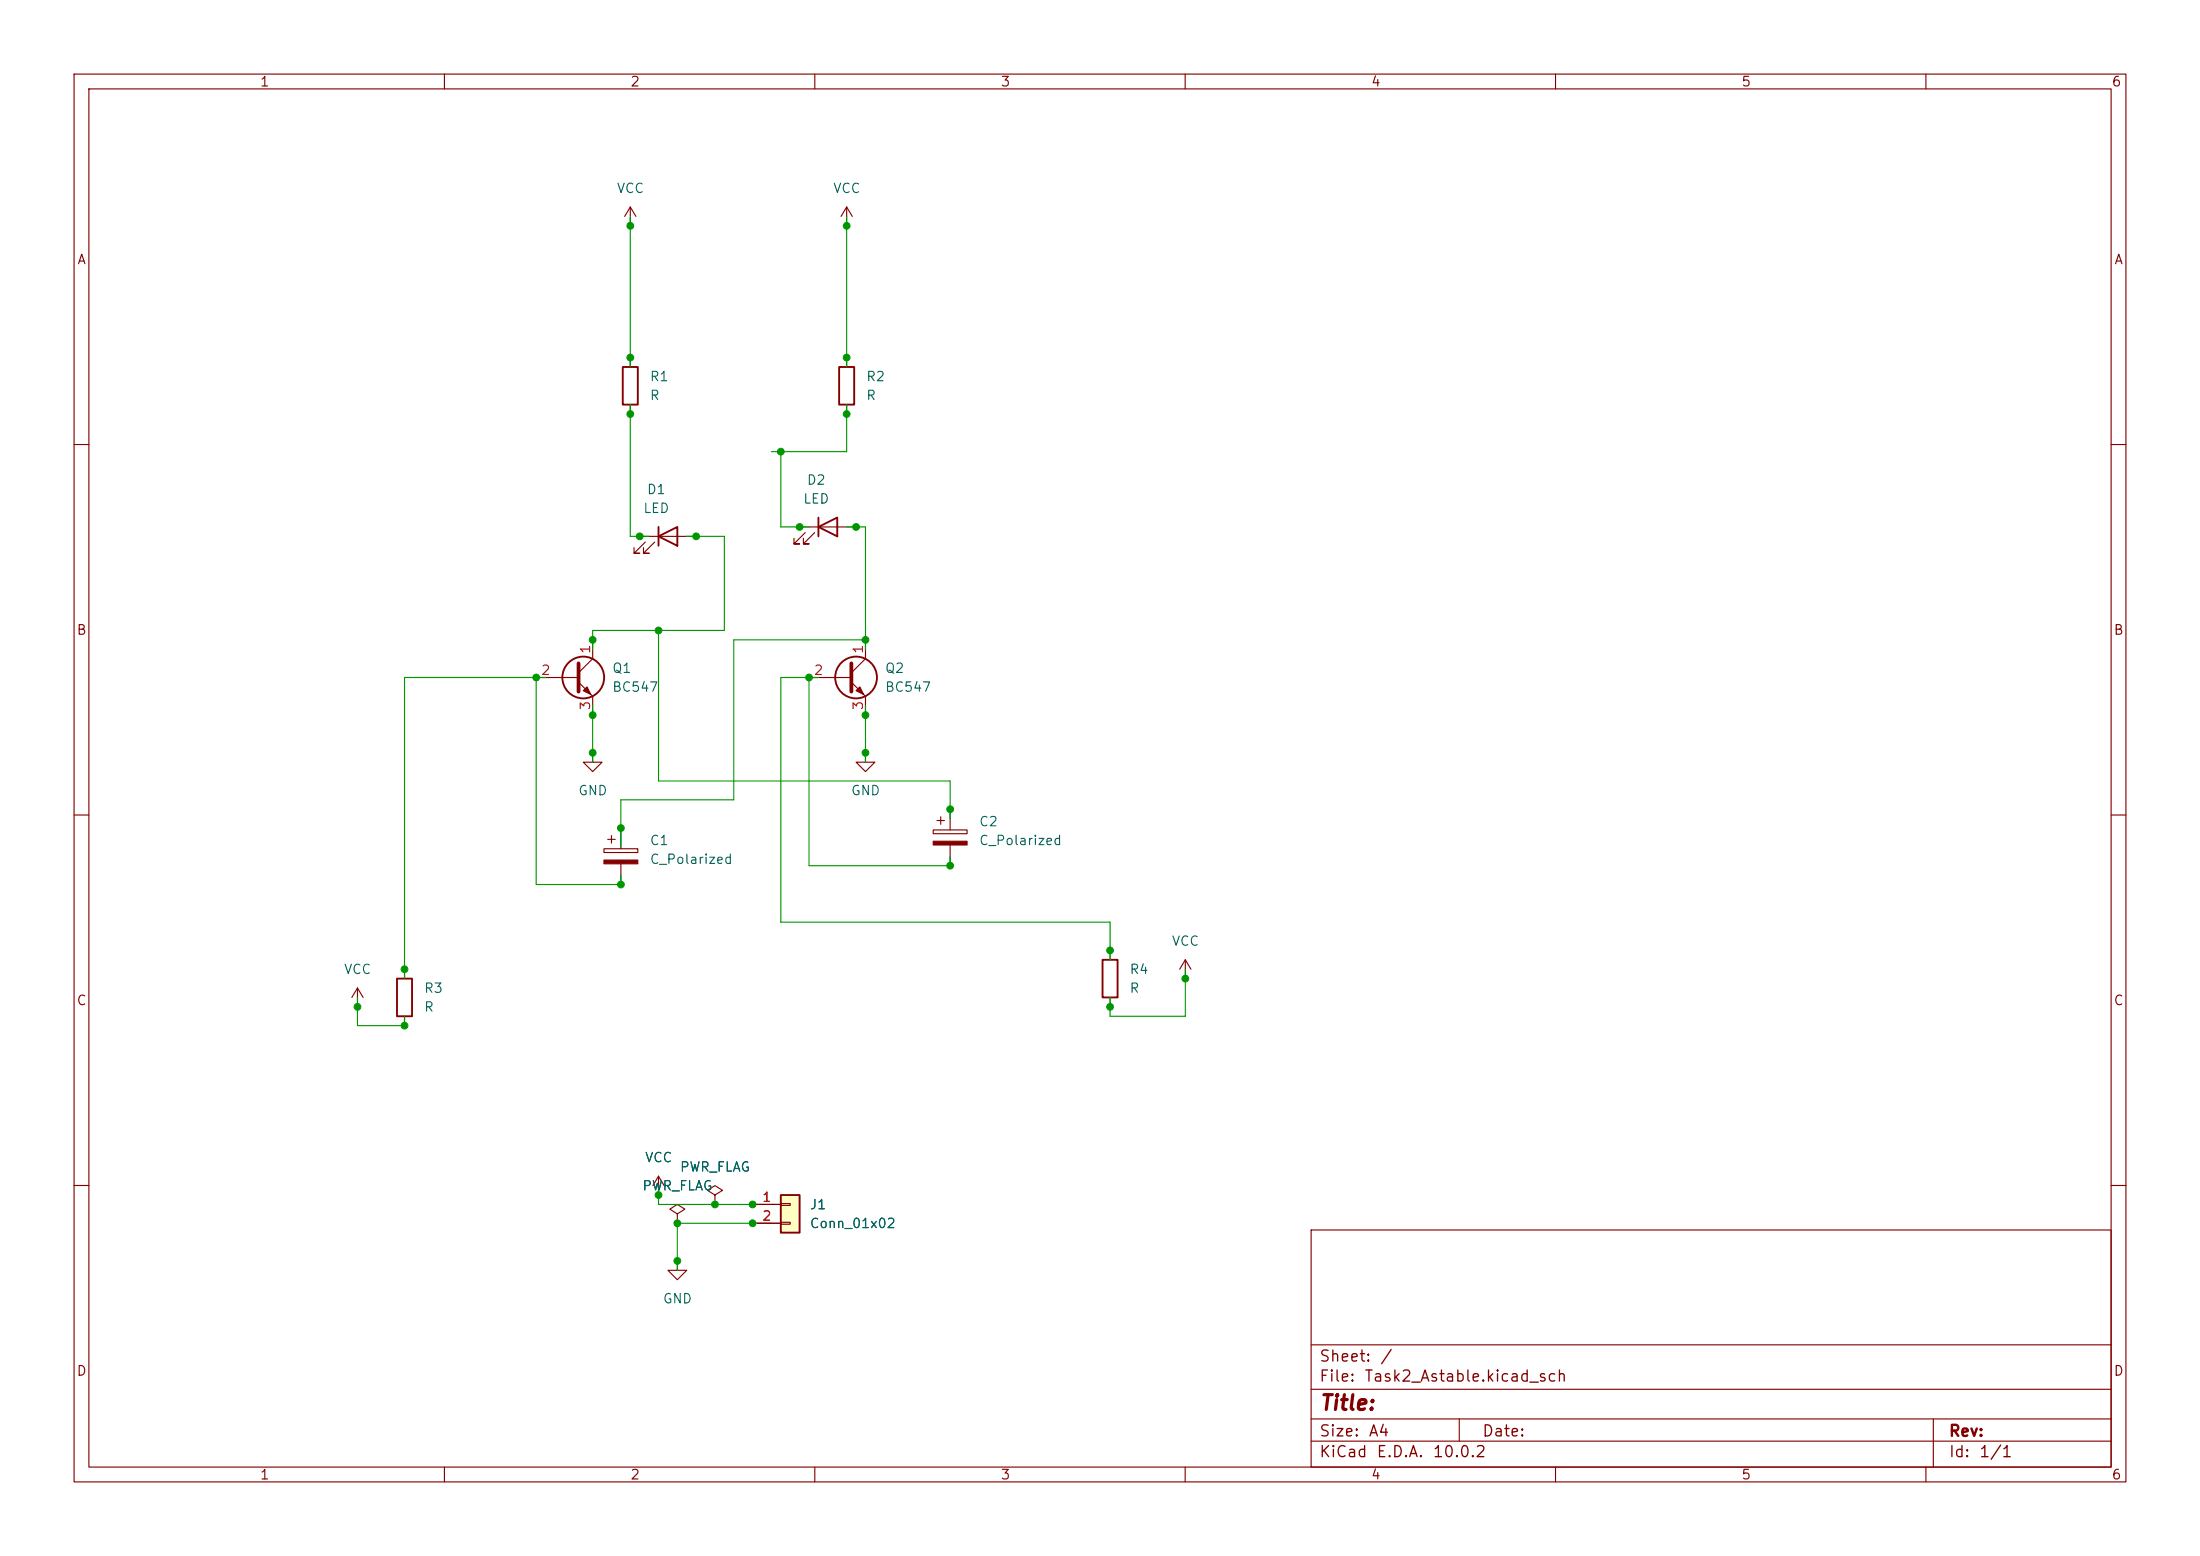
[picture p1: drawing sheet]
(kicad_sch
 (version 20260306)
 (generator "eeschema")
 (generator_version "10.0")
 (paper "A4")
 (lib_symbols
  (symbol "Connector_Generic:Conn_01x02"
   (pin_names
    (offset 1.016) (hide yes)) (exclude_from_sim no) (in_bom yes) (on_board yes)
   (in_pos_files yes)
   (duplicate_pin_numbers_are_jumpers no)
   (property "Reference" "J" (at 0 2.54 0) (show_name no) (do_not_autoplace no) (effects (font (size 1.27 1.27))))
   (property "Value" "Conn_01x02" (at 0 -5.08 0) (show_name no) (do_not_autoplace no) (effects (font (size 1.27 1.27))))
   (property "Footprint" "" (at 0 0 0) (show_name no) (do_not_autoplace no) (hide yes) (effects (font (size 1.27 1.27))))
   (property "Datasheet" "" (at 0 0 0) (show_name no) (do_not_autoplace no) (hide yes) (effects (font (size 1.27 1.27))))
   (property "Description" "Generic connector, single row, 01x02, script generated (kicad-library-utils/schlib/autogen/connector/)" (at 0 0 0) (show_name no) (do_not_autoplace no) (hide yes) (effects (font (size 1.27 1.27))))
   (symbol "Conn_01x02_1_1"
    (rectangle (start -1.27 1.27) (end 1.27 -3.81) (stroke (width 0.254) (type default)) (fill (type background)))
    (rectangle (start -1.27 0.127) (end 0 -0.127) (stroke (width 0.1524) (type default)) (fill (type none)))
    (rectangle (start -1.27 -2.413) (end 0 -2.667) (stroke (width 0.1524) (type default)) (fill (type none)))
    (pin passive line (at -5.08 0 0) (length 3.81) (name "Pin_1" (effects (font (size 1.27 1.27)))) (number "1" (effects (font (size 1.27 1.27)))))
    (pin passive line (at -5.08 -2.54 0) (length 3.81) (name "Pin_2" (effects (font (size 1.27 1.27)))) (number "2" (effects (font (size 1.27 1.27))))))
   (embedded_fonts no))
  (symbol "Device:C_Polarized"
   (pin_numbers (hide yes))
   (pin_names
    (offset 0.254)) (exclude_from_sim no) (in_bom yes) (on_board yes)
   (in_pos_files yes)
   (duplicate_pin_numbers_are_jumpers no)
   (property "Reference" "C" (at 0.635 2.54 0) (show_name no) (do_not_autoplace no) (effects (font (size 1.27 1.27)) (justify left)))
   (property "Value" "C_Polarized" (at 0.635 -2.54 0) (show_name no) (do_not_autoplace no) (effects (font (size 1.27 1.27)) (justify left)))
   (property "Footprint" "" (at 0.9652 -3.81 0) (show_name no) (do_not_autoplace no) (hide yes) (effects (font (size 1.27 1.27))))
   (property "Datasheet" "" (at 0 0 0) (show_name no) (do_not_autoplace no) (hide yes) (effects (font (size 1.27 1.27))))
   (property "Description" "Polarized capacitor" (at 0 0 0) (show_name no) (do_not_autoplace no) (hide yes) (effects (font (size 1.27 1.27))))
   (symbol "C_Polarized_0_1"
    (rectangle (start -2.286 0.508) (end 2.286 1.016) (stroke (width 0) (type default)) (fill (type none)))
    (polyline (pts (xy -1.778 2.286) (xy -0.762 2.286)) (stroke (width 0) (type default)) (fill (type none)))
    (polyline (pts (xy -1.27 2.794) (xy -1.27 1.778)) (stroke (width 0) (type default)) (fill (type none)))
    (rectangle (start 2.286 -0.508) (end -2.286 -1.016) (stroke (width 0) (type default)) (fill (type outline))))
   (symbol "C_Polarized_1_1"
    (pin passive line (at 0 3.81 270) (length 2.794) (name "" (effects (font (size 1.27 1.27)))) (number "1" (effects (font (size 1.27 1.27)))))
    (pin passive line (at 0 -3.81 90) (length 2.794) (name "" (effects (font (size 1.27 1.27)))) (number "2" (effects (font (size 1.27 1.27))))))
   (embedded_fonts no))
  (symbol "Device:LED"
   (pin_numbers (hide yes))
   (pin_names
    (offset 1.016) (hide yes)) (exclude_from_sim no) (in_bom yes) (on_board yes)
   (in_pos_files yes)
   (duplicate_pin_numbers_are_jumpers no)
   (property "Reference" "D" (at 0 2.54 0) (show_name no) (do_not_autoplace no) (effects (font (size 1.27 1.27))))
   (property "Value" "LED" (at 0 -2.54 0) (show_name no) (do_not_autoplace no) (effects (font (size 1.27 1.27))))
   (property "Footprint" "" (at 0 0 0) (show_name no) (do_not_autoplace no) (hide yes) (effects (font (size 1.27 1.27))))
   (property "Datasheet" "" (at 0 0 0) (show_name no) (do_not_autoplace no) (hide yes) (effects (font (size 1.27 1.27))))
   (property "Description" "Light emitting diode" (at 0 0 0) (show_name no) (do_not_autoplace no) (hide yes) (effects (font (size 1.27 1.27))))
   (property "Sim.Pins" "1=K 2=A" (at 0 0 0) (show_name no) (do_not_autoplace no) (hide yes) (effects (font (size 1.27 1.27))))
   (symbol "LED_0_1"
    (polyline (pts (xy -3.048 -0.762) (xy -4.572 -2.286) (xy -3.81 -2.286) (xy -4.572 -2.286) (xy -4.572 -1.524)) (stroke (width 0) (type default)) (fill (type none)))
    (polyline (pts (xy -1.778 -0.762) (xy -3.302 -2.286) (xy -2.54 -2.286) (xy -3.302 -2.286) (xy -3.302 -1.524)) (stroke (width 0) (type default)) (fill (type none)))
    (polyline (pts (xy -1.27 0) (xy 1.27 0)) (stroke (width 0) (type default)) (fill (type none)))
    (polyline (pts (xy -1.27 -1.27) (xy -1.27 1.27)) (stroke (width 0.254) (type default)) (fill (type none)))
    (polyline (pts (xy 1.27 -1.27) (xy 1.27 1.27) (xy -1.27 0) (xy 1.27 -1.27)) (stroke (width 0.254) (type default)) (fill (type none))))
   (symbol "LED_1_1"
    (pin passive line (at -3.81 0 0) (length 2.54) (name "K" (effects (font (size 1.27 1.27)))) (number "1" (effects (font (size 1.27 1.27)))))
    (pin passive line (at 3.81 0 180) (length 2.54) (name "A" (effects (font (size 1.27 1.27)))) (number "2" (effects (font (size 1.27 1.27))))))
   (embedded_fonts no))
  (symbol "Device:R"
   (pin_numbers (hide yes))
   (pin_names
    (offset 0)) (exclude_from_sim no) (in_bom yes) (on_board yes)
   (in_pos_files yes)
   (duplicate_pin_numbers_are_jumpers no)
   (property "Reference" "R" (at 2.032 0 90) (show_name no) (do_not_autoplace no) (effects (font (size 1.27 1.27))))
   (property "Value" "R" (at 0 0 90) (show_name no) (do_not_autoplace no) (effects (font (size 1.27 1.27))))
   (property "Footprint" "" (at -1.778 0 90) (show_name no) (do_not_autoplace no) (hide yes) (effects (font (size 1.27 1.27))))
   (property "Datasheet" "" (at 0 0 0) (show_name no) (do_not_autoplace no) (hide yes) (effects (font (size 1.27 1.27))))
   (property "Description" "Resistor" (at 0 0 0) (show_name no) (do_not_autoplace no) (hide yes) (effects (font (size 1.27 1.27))))
   (symbol "R_0_1"
    (rectangle (start -1.016 -2.54) (end 1.016 2.54) (stroke (width 0.254) (type default)) (fill (type none))))
   (symbol "R_1_1"
    (pin passive line (at 0 3.81 270) (length 1.27) (name "" (effects (font (size 1.27 1.27)))) (number "1" (effects (font (size 1.27 1.27)))))
    (pin passive line (at 0 -3.81 90) (length 1.27) (name "" (effects (font (size 1.27 1.27)))) (number "2" (effects (font (size 1.27 1.27))))))
   (embedded_fonts no))
  (symbol "Transistor_BJT:BC547"
   (pin_names
    (offset 0) (hide yes)) (exclude_from_sim no) (in_bom yes) (on_board yes)
   (in_pos_files yes)
   (duplicate_pin_numbers_are_jumpers no)
   (property "Reference" "Q" (at 5.08 1.905 0) (show_name no) (do_not_autoplace no) (effects (font (size 1.27 1.27)) (justify left)))
   (property "Value" "BC547" (at 5.08 0 0) (show_name no) (do_not_autoplace no) (effects (font (size 1.27 1.27)) (justify left)))
   (property "Footprint" "Package_TO_SOT_THT:TO-92_Inline" (at 5.08 -1.905 0) (show_name no) (do_not_autoplace no) (hide yes) (effects (font (size 1.27 1.27)
    (italic yes)) (justify left)))
   (property "Datasheet" "https://www.onsemi.com/pub/Collateral/BC550-D.pdf" (at 0 0 0) (show_name no) (do_not_autoplace no) (hide yes) (effects (font (size 1.27 1.27)) (justify left)))
   (property "Description" "0.1A Ic, 45V Vce, Small Signal NPN Transistor, TO-92" (at 0 0 0) (show_name no) (do_not_autoplace no) (hide yes) (effects (font (size 1.27 1.27))))
   (property "Sim.Device" "NPN" (at 0 0 0) (show_name no) (do_not_autoplace no) (hide yes) (effects (font (size 1.27 1.27))))
   (property "Sim.Pins" "1=C 2=B 3=E" (at 0 0 0) (show_name no) (do_not_autoplace no) (hide yes) (effects (font (size 1.27 1.27))))
   (symbol "BC547_0_1"
    (polyline (pts (xy -2.54 0) (xy 0.635 0)) (stroke (width 0) (type default)) (fill (type none)))
    (polyline (pts (xy 0.635 1.905) (xy 0.635 -1.905)) (stroke (width 0.508) (type default)) (fill (type none)))
    (circle (center 1.27 0) (radius 2.8194) (stroke (width 0.254) (type default)) (fill (type none))))
   (symbol "BC547_1_1"
    (polyline (pts (xy 0.635 0.635) (xy 2.54 2.54)) (stroke (width 0) (type default)) (fill (type none)))
    (polyline (pts (xy 0.635 -0.635) (xy 2.54 -2.54)) (stroke (width 0) (type default)) (fill (type none)))
    (polyline (pts (xy 1.27 -1.778) (xy 1.778 -1.27) (xy 2.286 -2.286) (xy 1.27 -1.778)) (stroke (width 0) (type default)) (fill (type outline)))
    (pin passive line (at 2.54 5.08 270) (length 2.54) (name "C" (effects (font (size 1.27 1.27)))) (number "1" (effects (font (size 1.27 1.27)))))
    (pin input line (at -5.08 0 0) (length 2.54) (name "B" (effects (font (size 1.27 1.27)))) (number "2" (effects (font (size 1.27 1.27)))))
    (pin passive line (at 2.54 -5.08 90) (length 2.54) (name "E" (effects (font (size 1.27 1.27)))) (number "3" (effects (font (size 1.27 1.27))))))
   (embedded_fonts no))
  (symbol "power:GND"
   (power global)
   (pin_numbers (hide yes))
   (pin_names
    (offset 0) (hide yes)) (exclude_from_sim no) (in_bom yes) (on_board yes)
   (in_pos_files yes)
   (duplicate_pin_numbers_are_jumpers no)
   (property "Reference" "#PWR" (at 0 -6.35 0) (show_name no) (do_not_autoplace no) (hide yes) (effects (font (size 1.27 1.27))))
   (property "Value" "GND" (at 0 -3.81 0) (show_name no) (do_not_autoplace no) (effects (font (size 1.27 1.27))))
   (property "Footprint" "" (at 0 0 0) (show_name no) (do_not_autoplace no) (hide yes) (effects (font (size 1.27 1.27))))
   (property "Datasheet" "" (at 0 0 0) (show_name no) (do_not_autoplace no) (hide yes) (effects (font (size 1.27 1.27))))
   (property "Description" "Power symbol creates a global label with name \"GND\" , ground" (at 0 0 0) (show_name no) (do_not_autoplace no) (hide yes) (effects (font (size 1.27 1.27))))
   (symbol "GND_0_1"
    (polyline (pts (xy 0 0) (xy 0 -1.27) (xy 1.27 -1.27) (xy 0 -2.54) (xy -1.27 -1.27) (xy 0 -1.27)) (stroke (width 0) (type default)) (fill (type none))))
   (symbol "GND_1_1"
    (pin power_in line (at 0 0 270) (length 0) (name "" (effects (font (size 1.27 1.27)))) (number "1" (effects (font (size 1.27 1.27))))))
   (embedded_fonts no))
  (symbol "power:PWR_FLAG"
   (power global)
   (pin_numbers (hide yes))
   (pin_names
    (offset 0) (hide yes)) (exclude_from_sim no) (in_bom yes) (on_board yes)
   (in_pos_files yes)
   (duplicate_pin_numbers_are_jumpers no)
   (property "Reference" "#FLG" (at 0 1.905 0) (show_name no) (do_not_autoplace no) (hide yes) (effects (font (size 1.27 1.27))))
   (property "Value" "PWR_FLAG" (at 0 3.81 0) (show_name no) (do_not_autoplace no) (effects (font (size 1.27 1.27))))
   (property "Footprint" "" (at 0 0 0) (show_name no) (do_not_autoplace no) (hide yes) (effects (font (size 1.27 1.27))))
   (property "Datasheet" "" (at 0 0 0) (show_name no) (do_not_autoplace no) (hide yes) (effects (font (size 1.27 1.27))))
   (property "Description" "Special symbol for telling ERC where power comes from" (at 0 0 0) (show_name no) (do_not_autoplace no) (hide yes) (effects (font (size 1.27 1.27))))
   (symbol "PWR_FLAG_0_0"
    (pin power_out line (at 0 0 90) (length 0) (name "" (effects (font (size 1.27 1.27)))) (number "1" (effects (font (size 1.27 1.27))))))
   (symbol "PWR_FLAG_0_1"
    (polyline (pts (xy 0 0) (xy 0 1.27) (xy -1.016 1.905) (xy 0 2.54) (xy 1.016 1.905) (xy 0 1.27)) (stroke (width 0) (type default)) (fill (type none))))
   (embedded_fonts no))
  (symbol "power:VCC"
   (power global)
   (pin_numbers (hide yes))
   (pin_names
    (offset 0) (hide yes)) (exclude_from_sim no) (in_bom yes) (on_board yes)
   (in_pos_files yes)
   (duplicate_pin_numbers_are_jumpers no)
   (property "Reference" "#PWR" (at 0 -3.81 0) (show_name no) (do_not_autoplace no) (hide yes) (effects (font (size 1.27 1.27))))
   (property "Value" "VCC" (at 0 3.556 0) (show_name no) (do_not_autoplace no) (effects (font (size 1.27 1.27))))
   (property "Footprint" "" (at 0 0 0) (show_name no) (do_not_autoplace no) (hide yes) (effects (font (size 1.27 1.27))))
   (property "Datasheet" "" (at 0 0 0) (show_name no) (do_not_autoplace no) (hide yes) (effects (font (size 1.27 1.27))))
   (property "Description" "Power symbol creates a global label with name \"VCC\"" (at 0 0 0) (show_name no) (do_not_autoplace no) (hide yes) (effects (font (size 1.27 1.27))))
   (symbol "VCC_0_1"
    (polyline (pts (xy -0.762 1.27) (xy 0 2.54)) (stroke (width 0) (type default)) (fill (type none)))
    (polyline (pts (xy 0 2.54) (xy 0.762 1.27)) (stroke (width 0) (type default)) (fill (type none)))
    (polyline (pts (xy 0 0) (xy 0 2.54)) (stroke (width 0) (type default)) (fill (type none))))
   (symbol "VCC_1_1"
    (pin power_in line (at 0 0 90) (length 0) (name "" (effects (font (size 1.27 1.27)))) (number "1" (effects (font (size 1.27 1.27))))))
   (embedded_fonts no)))
 (junction
  (at 83.82 119.38)
  (diameter 0)
  (color 0 0 0 0))
 (junction
  (at 88.9 161.29)
  (diameter 0)
  (color 0 0 0 0))
 (junction
  (at 48.26 135.89)
  (diameter 0)
  (color 0 0 0 0))
 (junction
  (at 114.3 55.88)
  (diameter 0)
  (color 0 0 0 0))
 (junction
  (at 149.86 135.89)
  (diameter 0)
  (color 0 0 0 0))
 (junction
  (at 80.01 96.52)
  (diameter 0)
  (color 0 0 0 0))
 (junction
  (at 72.39 91.44)
  (diameter 0)
  (color 0 0 0 0))
 (junction
  (at 86.36 72.39)
  (diameter 0)
  (color 0 0 0 0))
 (junction
  (at 85.09 48.26)
  (diameter 0)
  (color 0 0 0 0))
 (junction
  (at 116.84 96.52)
  (diameter 0)
  (color 0 0 0 0))
 (junction
  (at 101.6 162.56)
  (diameter 0)
  (color 0 0 0 0))
 (junction
  (at 105.41 60.96)
  (diameter 0)
  (color 0 0 0 0))
 (junction
  (at 80.01 86.36)
  (diameter 0)
  (color 0 0 0 0))
 (junction
  (at 91.44 170.18)
  (diameter 0)
  (color 0 0 0 0))
 (junction
  (at 83.82 111.76)
  (diameter 0)
  (color 0 0 0 0))
 (junction
  (at 149.86 128.27)
  (diameter 0)
  (color 0 0 0 0))
 (junction
  (at 114.3 30.48)
  (diameter 0)
  (color 0 0 0 0))
 (junction
  (at 96.52 162.56)
  (diameter 0)
  (color 0 0 0 0))
 (junction
  (at 128.27 109.22)
  (diameter 0)
  (color 0 0 0 0))
 (junction
  (at 115.57 71.12)
  (diameter 0)
  (color 0 0 0 0))
 (junction
  (at 88.9 85.09)
  (diameter 0)
  (color 0 0 0 0))
 (junction
  (at 116.84 101.6)
  (diameter 0)
  (color 0 0 0 0))
 (junction
  (at 101.6 165.1)
  (diameter 0)
  (color 0 0 0 0))
 (junction
  (at 85.09 30.48)
  (diameter 0)
  (color 0 0 0 0))
 (junction
  (at 85.09 55.88)
  (diameter 0)
  (color 0 0 0 0))
 (junction
  (at 54.61 138.43)
  (diameter 0)
  (color 0 0 0 0))
 (junction
  (at 93.98 72.39)
  (diameter 0)
  (color 0 0 0 0))
 (junction
  (at 128.27 116.84)
  (diameter 0)
  (color 0 0 0 0))
 (junction
  (at 109.22 91.44)
  (diameter 0)
  (color 0 0 0 0))
 (junction
  (at 54.61 130.81)
  (diameter 0)
  (color 0 0 0 0))
 (junction
  (at 107.95 71.12)
  (diameter 0)
  (color 0 0 0 0))
 (junction
  (at 114.3 48.26)
  (diameter 0)
  (color 0 0 0 0))
 (junction
  (at 160.02 132.08)
  (diameter 0)
  (color 0 0 0 0))
 (junction
  (at 91.44 165.1)
  (diameter 0)
  (color 0 0 0 0))
 (junction
  (at 116.84 86.36)
  (diameter 0)
  (color 0 0 0 0))
 (junction
  (at 80.01 101.6)
  (diameter 0)
  (color 0 0 0 0))
 (wire
  (pts (xy 105.41 60.96) (xy 104.14 60.96))
  (stroke (width 0) (type default)))
 (wire
  (pts (xy 80.01 96.52) (xy 80.01 101.6))
  (stroke (width 0) (type default)))
 (wire
  (pts (xy 93.98 72.39) (xy 97.79 72.39))
  (stroke (width 0) (type default)))
 (wire
  (pts (xy 109.22 116.84) (xy 109.22 91.44))
  (stroke (width 0) (type default)))
 (wire
  (pts (xy 114.3 29.21) (xy 114.3 30.48))
  (stroke (width 0) (type default)))
 (wire
  (pts (xy 160.02 132.08) (xy 160.02 137.16))
  (stroke (width 0) (type default)))
 (wire
  (pts (xy 86.36 72.39) (xy 87.63 72.39))
  (stroke (width 0) (type default)))
 (wire
  (pts (xy 91.44 165.1) (xy 101.6 165.1))
  (stroke (width 0) (type default)))
 (wire
  (pts (xy 114.3 55.88) (xy 114.3 60.96))
  (stroke (width 0) (type default)))
 (wire
  (pts (xy 149.86 124.46) (xy 105.41 124.46))
  (stroke (width 0) (type default)))
 (wire
  (pts (xy 83.82 118.11) (xy 83.82 119.38))
  (stroke (width 0) (type default)))
 (wire
  (pts (xy 114.3 60.96) (xy 105.41 60.96))
  (stroke (width 0) (type default)))
 (wire
  (pts (xy 85.09 48.26) (xy 85.09 49.53))
  (stroke (width 0) (type default)))
 (wire
  (pts (xy 107.95 71.12) (xy 105.41 71.12))
  (stroke (width 0) (type default)))
 (wire
  (pts (xy 114.3 30.48) (xy 114.3 48.26))
  (stroke (width 0) (type default)))
 (wire
  (pts (xy 116.84 96.52) (xy 116.84 101.6))
  (stroke (width 0) (type default)))
 (wire
  (pts (xy 80.01 85.09) (xy 88.9 85.09))
  (stroke (width 0) (type default)))
 (wire
  (pts (xy 91.44 170.18) (xy 91.44 165.1))
  (stroke (width 0) (type default)))
 (wire
  (pts (xy 80.01 87.63) (xy 80.01 86.36))
  (stroke (width 0) (type default)))
 (wire
  (pts (xy 48.26 138.43) (xy 54.61 138.43))
  (stroke (width 0) (type default)))
 (wire
  (pts (xy 54.61 137.16) (xy 54.61 138.43))
  (stroke (width 0) (type default)))
 (wire
  (pts (xy 54.61 132.08) (xy 54.61 130.81))
  (stroke (width 0) (type default)))
 (wire
  (pts (xy 72.39 91.44) (xy 72.39 119.38))
  (stroke (width 0) (type default)))
 (wire
  (pts (xy 83.82 107.95) (xy 83.82 111.76))
  (stroke (width 0) (type default)))
 (wire
  (pts (xy 48.26 134.62) (xy 48.26 135.89))
  (stroke (width 0) (type default)))
 (wire
  (pts (xy 54.61 130.81) (xy 54.61 91.44))
  (stroke (width 0) (type default)))
 (wire
  (pts (xy 88.9 160.02) (xy 88.9 161.29))
  (stroke (width 0) (type default)))
 (wire
  (pts (xy 128.27 110.49) (xy 128.27 109.22))
  (stroke (width 0) (type default)))
 (wire
  (pts (xy 149.86 129.54) (xy 149.86 128.27))
  (stroke (width 0) (type default)))
 (wire
  (pts (xy 128.27 116.84) (xy 109.22 116.84))
  (stroke (width 0) (type default)))
 (wire
  (pts (xy 128.27 105.41) (xy 88.9 105.41))
  (stroke (width 0) (type default)))
 (wire
  (pts (xy 160.02 130.81) (xy 160.02 132.08))
  (stroke (width 0) (type default)))
 (wire
  (pts (xy 128.27 109.22) (xy 128.27 105.41))
  (stroke (width 0) (type default)))
 (wire
  (pts (xy 114.3 71.12) (xy 115.57 71.12))
  (stroke (width 0) (type default)))
 (wire
  (pts (xy 99.06 86.36) (xy 99.06 107.95))
  (stroke (width 0) (type default)))
 (wire
  (pts (xy 116.84 71.12) (xy 116.84 86.36))
  (stroke (width 0) (type default)))
 (wire
  (pts (xy 88.9 162.56) (xy 96.52 162.56))
  (stroke (width 0) (type default)))
 (wire
  (pts (xy 80.01 86.36) (xy 80.01 85.09))
  (stroke (width 0) (type default)))
 (wire
  (pts (xy 91.44 171.45) (xy 91.44 170.18))
  (stroke (width 0) (type default)))
 (wire
  (pts (xy 85.09 54.61) (xy 85.09 55.88))
  (stroke (width 0) (type default)))
 (wire
  (pts (xy 116.84 95.25) (xy 116.84 96.52))
  (stroke (width 0) (type default)))
 (wire
  (pts (xy 149.86 128.27) (xy 149.86 124.46))
  (stroke (width 0) (type default)))
 (wire
  (pts (xy 114.3 54.61) (xy 114.3 55.88))
  (stroke (width 0) (type default)))
 (wire
  (pts (xy 115.57 71.12) (xy 116.84 71.12))
  (stroke (width 0) (type default)))
 (wire
  (pts (xy 88.9 85.09) (xy 97.79 85.09))
  (stroke (width 0) (type default)))
 (wire
  (pts (xy 109.22 71.12) (xy 107.95 71.12))
  (stroke (width 0) (type default)))
 (wire
  (pts (xy 149.86 134.62) (xy 149.86 135.89))
  (stroke (width 0) (type default)))
 (wire
  (pts (xy 85.09 30.48) (xy 85.09 48.26))
  (stroke (width 0) (type default)))
 (wire
  (pts (xy 114.3 48.26) (xy 114.3 49.53))
  (stroke (width 0) (type default)))
 (wire
  (pts (xy 48.26 135.89) (xy 48.26 138.43))
  (stroke (width 0) (type default)))
 (wire
  (pts (xy 88.9 161.29) (xy 88.9 162.56))
  (stroke (width 0) (type default)))
 (wire
  (pts (xy 85.09 55.88) (xy 85.09 72.39))
  (stroke (width 0) (type default)))
 (wire
  (pts (xy 54.61 91.44) (xy 73.66 91.44))
  (stroke (width 0) (type default)))
 (wire
  (pts (xy 99.06 107.95) (xy 83.82 107.95))
  (stroke (width 0) (type default)))
 (wire
  (pts (xy 85.09 72.39) (xy 86.36 72.39))
  (stroke (width 0) (type default)))
 (wire
  (pts (xy 80.01 101.6) (xy 80.01 102.87))
  (stroke (width 0) (type default)))
 (wire
  (pts (xy 85.09 29.21) (xy 85.09 30.48))
  (stroke (width 0) (type default)))
 (wire
  (pts (xy 105.41 91.44) (xy 110.49 91.44))
  (stroke (width 0) (type default)))
 (wire
  (pts (xy 101.6 165.1) (xy 104.14 165.1))
  (stroke (width 0) (type default)))
 (wire
  (pts (xy 149.86 135.89) (xy 149.86 137.16))
  (stroke (width 0) (type default)))
 (wire
  (pts (xy 83.82 111.76) (xy 83.82 114.3))
  (stroke (width 0) (type default)))
 (wire
  (pts (xy 116.84 86.36) (xy 99.06 86.36))
  (stroke (width 0) (type default)))
 (wire
  (pts (xy 116.84 86.36) (xy 116.84 87.63))
  (stroke (width 0) (type default)))
 (wire
  (pts (xy 101.6 162.56) (xy 102.87 162.56))
  (stroke (width 0) (type default)))
 (wire
  (pts (xy 92.71 72.39) (xy 93.98 72.39))
  (stroke (width 0) (type default)))
 (wire
  (pts (xy 97.79 72.39) (xy 97.79 85.09))
  (stroke (width 0) (type default)))
 (wire
  (pts (xy 96.52 162.56) (xy 101.6 162.56))
  (stroke (width 0) (type default)))
 (wire
  (pts (xy 105.41 124.46) (xy 105.41 91.44))
  (stroke (width 0) (type default)))
 (wire
  (pts (xy 72.39 119.38) (xy 83.82 119.38))
  (stroke (width 0) (type default)))
 (wire
  (pts (xy 80.01 95.25) (xy 80.01 96.52))
  (stroke (width 0) (type default)))
 (wire
  (pts (xy 128.27 115.57) (xy 128.27 116.84))
  (stroke (width 0) (type default)))
 (wire
  (pts (xy 88.9 105.41) (xy 88.9 85.09))
  (stroke (width 0) (type default)))
 (wire
  (pts (xy 149.86 137.16) (xy 160.02 137.16))
  (stroke (width 0) (type default)))
 (wire
  (pts (xy 116.84 101.6) (xy 116.84 102.87))
  (stroke (width 0) (type default)))
 (wire
  (pts (xy 105.41 71.12) (xy 105.41 60.96))
  (stroke (width 0) (type default)))
 (symbol
  (lib_id "power:GND")
  (at 80.01 101.6 0)
  (unit 1)
  (body_style 1)
  (exclude_from_sim no)
  (in_bom yes)
  (on_board yes)
  (in_pos_files yes)
  (dnp no)
  (fields_autoplaced yes)
  (property "Reference" "#PWR03" (at 80.01 107.95 0) (hide yes) (show_name no) (do_not_autoplace no) (effects (font (size 1.27 1.27))))
  (property "Value" "GND" (at 80.01 106.68 0) (show_name no) (do_not_autoplace no) (effects (font (size 1.27 1.27))))
  (property "Footprint" "" (at 80.01 101.6 0) (hide yes) (show_name no) (do_not_autoplace no) (effects (font (size 1.27 1.27))))
  (property "Datasheet" "" (at 80.01 101.6 0) (hide yes) (show_name no) (do_not_autoplace no) (effects (font (size 1.27 1.27))))
  (property "Description" "Power symbol creates a global label with name \"GND\" , ground" (at 80.01 101.6 0) (hide yes) (show_name no) (do_not_autoplace no) (effects (font (size 1.27 1.27))))
  (pin "1"))
 (symbol
  (lib_id "power:PWR_FLAG")
  (at 91.44 165.1 0)
  (unit 1)
  (body_style 1)
  (exclude_from_sim no)
  (in_bom yes)
  (on_board yes)
  (in_pos_files yes)
  (dnp no)
  (fields_autoplaced yes)
  (property "Reference" "#FLG02" (at 91.44 163.195 0) (hide yes) (show_name no) (do_not_autoplace no) (effects (font (size 1.27 1.27))))
  (property "Value" "PWR_FLAG" (at 91.44 160.02 0) (show_name no) (do_not_autoplace no) (effects (font (size 1.27 1.27))))
  (property "Footprint" "" (at 91.44 165.1 0) (hide yes) (show_name no) (do_not_autoplace no) (effects (font (size 1.27 1.27))))
  (property "Datasheet" "" (at 91.44 165.1 0) (hide yes) (show_name no) (do_not_autoplace no) (effects (font (size 1.27 1.27))))
  (property "Description" "Special symbol for telling ERC where power comes from" (at 91.44 165.1 0) (hide yes) (show_name no) (do_not_autoplace no) (effects (font (size 1.27 1.27))))
  (pin "1"))
 (symbol
  (lib_id "Device:LED")
  (at 90.17 72.39 0)
  (unit 1)
  (body_style 1)
  (exclude_from_sim no)
  (in_bom yes)
  (on_board yes)
  (in_pos_files yes)
  (dnp no)
  (fields_autoplaced yes)
  (property "Reference" "D1" (at 88.5825 66.04 0) (show_name no) (do_not_autoplace no) (effects (font (size 1.27 1.27))))
  (property "Value" "LED" (at 88.5825 68.58 0) (show_name no) (do_not_autoplace no) (effects (font (size 1.27 1.27))))
  (property "Footprint" "LED_THT:LED_D5.0mm" (at 90.17 72.39 0) (hide yes) (show_name no) (do_not_autoplace no) (effects (font (size 1.27 1.27))))
  (property "Datasheet" "" (at 90.17 72.39 0) (hide yes) (show_name no) (do_not_autoplace no) (effects (font (size 1.27 1.27))))
  (property "Description" "Light emitting diode" (at 90.17 72.39 0) (hide yes) (show_name no) (do_not_autoplace no) (effects (font (size 1.27 1.27))))
  (property "Sim.Pins" "1=K 2=A" (at 90.17 72.39 0) (hide yes) (show_name no) (do_not_autoplace no) (effects (font (size 1.27 1.27))))
  (pin "1")
  (pin "2"))
 (symbol
  (lib_id "power:VCC")
  (at 114.3 30.48 0)
  (unit 1)
  (body_style 1)
  (exclude_from_sim no)
  (in_bom yes)
  (on_board yes)
  (in_pos_files yes)
  (dnp no)
  (fields_autoplaced yes)
  (property "Reference" "#PWR02" (at 114.3 34.29 0) (hide yes) (show_name no) (do_not_autoplace no) (effects (font (size 1.27 1.27))))
  (property "Value" "VCC" (at 114.3 25.4 0) (show_name no) (do_not_autoplace no) (effects (font (size 1.27 1.27))))
  (property "Footprint" "" (at 114.3 30.48 0) (hide yes) (show_name no) (do_not_autoplace no) (effects (font (size 1.27 1.27))))
  (property "Datasheet" "" (at 114.3 30.48 0) (hide yes) (show_name no) (do_not_autoplace no) (effects (font (size 1.27 1.27))))
  (property "Description" "Power symbol creates a global label with name \"VCC\"" (at 114.3 30.48 0) (hide yes) (show_name no) (do_not_autoplace no) (effects (font (size 1.27 1.27))))
  (pin "1"))
 (symbol
  (lib_id "Device:R")
  (at 114.3 52.07 0)
  (unit 1)
  (body_style 1)
  (exclude_from_sim no)
  (in_bom yes)
  (on_board yes)
  (in_pos_files yes)
  (dnp no)
  (fields_autoplaced yes)
  (property "Reference" "R2" (at 116.84 50.7999 0) (show_name no) (do_not_autoplace no) (effects (font (size 1.27 1.27)) (justify left)))
  (property "Value" "R" (at 116.84 53.3399 0) (show_name no) (do_not_autoplace no) (effects (font (size 1.27 1.27)) (justify left)))
  (property "Footprint" "Resistor_THT:R_Axial_DIN0207_L6.3mm_D2.5mm_P7.62mm_Horizontal" (at 112.522 52.07 90) (hide yes) (show_name no) (do_not_autoplace no) (effects (font (size 1.27 1.27))))
  (property "Datasheet" "" (at 114.3 52.07 0) (hide yes) (show_name no) (do_not_autoplace no) (effects (font (size 1.27 1.27))))
  (property "Description" "Resistor" (at 114.3 52.07 0) (hide yes) (show_name no) (do_not_autoplace no) (effects (font (size 1.27 1.27))))
  (pin "1")
  (pin "2"))
 (symbol
  (lib_id "Device:LED")
  (at 111.76 71.12 0)
  (unit 1)
  (body_style 1)
  (exclude_from_sim no)
  (in_bom yes)
  (on_board yes)
  (in_pos_files yes)
  (dnp no)
  (fields_autoplaced yes)
  (property "Reference" "D2" (at 110.1725 64.77 0) (show_name no) (do_not_autoplace no) (effects (font (size 1.27 1.27))))
  (property "Value" "LED" (at 110.1725 67.31 0) (show_name no) (do_not_autoplace no) (effects (font (size 1.27 1.27))))
  (property "Footprint" "LED_THT:LED_D5.0mm" (at 111.76 71.12 0) (hide yes) (show_name no) (do_not_autoplace no) (effects (font (size 1.27 1.27))))
  (property "Datasheet" "" (at 111.76 71.12 0) (hide yes) (show_name no) (do_not_autoplace no) (effects (font (size 1.27 1.27))))
  (property "Description" "Light emitting diode" (at 111.76 71.12 0) (hide yes) (show_name no) (do_not_autoplace no) (effects (font (size 1.27 1.27))))
  (property "Sim.Pins" "1=K 2=A" (at 111.76 71.12 0) (hide yes) (show_name no) (do_not_autoplace no) (effects (font (size 1.27 1.27))))
  (pin "1")
  (pin "2"))
 (symbol
  (lib_id "Transistor_BJT:BC547")
  (at 114.3 91.44 0)
  (unit 1)
  (body_style 1)
  (exclude_from_sim no)
  (in_bom yes)
  (on_board yes)
  (in_pos_files yes)
  (dnp no)
  (fields_autoplaced yes)
  (property "Reference" "Q2" (at 119.38 90.1699 0) (show_name no) (do_not_autoplace no) (effects (font (size 1.27 1.27)) (justify left)))
  (property "Value" "BC547" (at 119.38 92.7099 0) (show_name no) (do_not_autoplace no) (effects (font (size 1.27 1.27)) (justify left)))
  (property "Footprint" "Package_TO_SOT_THT:TO-92_Inline" (at 119.38 93.345 0) (hide yes) (show_name no) (do_not_autoplace no) (effects (font (size 1.27 1.27)
    (italic yes)) (justify left)))
  (property "Datasheet" "https://www.onsemi.com/pub/Collateral/BC550-D.pdf" (at 114.3 91.44 0) (hide yes) (show_name no) (do_not_autoplace no) (effects (font (size 1.27 1.27)) (justify left)))
  (property "Description" "0.1A Ic, 45V Vce, Small Signal NPN Transistor, TO-92" (at 114.3 91.44 0) (hide yes) (show_name no) (do_not_autoplace no) (effects (font (size 1.27 1.27))))
  (property "Sim.Device" "NPN" (at 114.3 91.44 0) (hide yes) (show_name no) (do_not_autoplace no) (effects (font (size 1.27 1.27))))
  (property "Sim.Pins" "1=C 2=B 3=E" (at 114.3 91.44 0) (hide yes) (show_name no) (do_not_autoplace no) (effects (font (size 1.27 1.27))))
  (pin "1")
  (pin "2")
  (pin "3"))
 (symbol
  (lib_id "power:GND")
  (at 91.44 170.18 0)
  (unit 1)
  (body_style 1)
  (exclude_from_sim no)
  (in_bom yes)
  (on_board yes)
  (in_pos_files yes)
  (dnp no)
  (fields_autoplaced yes)
  (property "Reference" "#PWR09" (at 91.44 176.53 0) (hide yes) (show_name no) (do_not_autoplace no) (effects (font (size 1.27 1.27))))
  (property "Value" "GND" (at 91.44 175.26 0) (show_name no) (do_not_autoplace no) (effects (font (size 1.27 1.27))))
  (property "Footprint" "" (at 91.44 170.18 0) (hide yes) (show_name no) (do_not_autoplace no) (effects (font (size 1.27 1.27))))
  (property "Datasheet" "" (at 91.44 170.18 0) (hide yes) (show_name no) (do_not_autoplace no) (effects (font (size 1.27 1.27))))
  (property "Description" "Power symbol creates a global label with name \"GND\" , ground" (at 91.44 170.18 0) (hide yes) (show_name no) (do_not_autoplace no) (effects (font (size 1.27 1.27))))
  (pin "1"))
 (symbol
  (lib_id "power:GND")
  (at 116.84 101.6 0)
  (unit 1)
  (body_style 1)
  (exclude_from_sim no)
  (in_bom yes)
  (on_board yes)
  (in_pos_files yes)
  (dnp no)
  (fields_autoplaced yes)
  (property "Reference" "#PWR04" (at 116.84 107.95 0) (hide yes) (show_name no) (do_not_autoplace no) (effects (font (size 1.27 1.27))))
  (property "Value" "GND" (at 116.84 106.68 0) (show_name no) (do_not_autoplace no) (effects (font (size 1.27 1.27))))
  (property "Footprint" "" (at 116.84 101.6 0) (hide yes) (show_name no) (do_not_autoplace no) (effects (font (size 1.27 1.27))))
  (property "Datasheet" "" (at 116.84 101.6 0) (hide yes) (show_name no) (do_not_autoplace no) (effects (font (size 1.27 1.27))))
  (property "Description" "Power symbol creates a global label with name \"GND\" , ground" (at 116.84 101.6 0) (hide yes) (show_name no) (do_not_autoplace no) (effects (font (size 1.27 1.27))))
  (pin "1"))
 (symbol
  (lib_id "Device:C_Polarized")
  (at 83.82 115.57 0)
  (unit 1)
  (body_style 1)
  (exclude_from_sim no)
  (in_bom yes)
  (on_board yes)
  (in_pos_files yes)
  (dnp no)
  (fields_autoplaced yes)
  (property "Reference" "C1" (at 87.63 113.4109 0) (show_name no) (do_not_autoplace no) (effects (font (size 1.27 1.27)) (justify left)))
  (property "Value" "C_Polarized" (at 87.63 115.9509 0) (show_name no) (do_not_autoplace no) (effects (font (size 1.27 1.27)) (justify left)))
  (property "Footprint" "Capacitor_THT:CP_Radial_D5.0mm_P2.00mm" (at 84.7852 119.38 0) (hide yes) (show_name no) (do_not_autoplace no) (effects (font (size 1.27 1.27))))
  (property "Datasheet" "" (at 83.82 115.57 0) (hide yes) (show_name no) (do_not_autoplace no) (effects (font (size 1.27 1.27))))
  (property "Description" "Polarized capacitor" (at 83.82 115.57 0) (hide yes) (show_name no) (do_not_autoplace no) (effects (font (size 1.27 1.27))))
  (pin "1")
  (pin "2"))
 (symbol
  (lib_id "Transistor_BJT:BC547")
  (at 77.47 91.44 0)
  (unit 1)
  (body_style 1)
  (exclude_from_sim no)
  (in_bom yes)
  (on_board yes)
  (in_pos_files yes)
  (dnp no)
  (fields_autoplaced yes)
  (property "Reference" "Q1" (at 82.55 90.1699 0) (show_name no) (do_not_autoplace no) (effects (font (size 1.27 1.27)) (justify left)))
  (property "Value" "BC547" (at 82.55 92.7099 0) (show_name no) (do_not_autoplace no) (effects (font (size 1.27 1.27)) (justify left)))
  (property "Footprint" "Package_TO_SOT_THT:TO-92_Inline" (at 82.55 93.345 0) (hide yes) (show_name no) (do_not_autoplace no) (effects (font (size 1.27 1.27)
    (italic yes)) (justify left)))
  (property "Datasheet" "https://www.onsemi.com/pub/Collateral/BC550-D.pdf" (at 77.47 91.44 0) (hide yes) (show_name no) (do_not_autoplace no) (effects (font (size 1.27 1.27)) (justify left)))
  (property "Description" "0.1A Ic, 45V Vce, Small Signal NPN Transistor, TO-92" (at 77.47 91.44 0) (hide yes) (show_name no) (do_not_autoplace no) (effects (font (size 1.27 1.27))))
  (property "Sim.Device" "NPN" (at 77.47 91.44 0) (hide yes) (show_name no) (do_not_autoplace no) (effects (font (size 1.27 1.27))))
  (property "Sim.Pins" "1=C 2=B 3=E" (at 77.47 91.44 0) (hide yes) (show_name no) (do_not_autoplace no) (effects (font (size 1.27 1.27))))
  (pin "3")
  (pin "2")
  (pin "1"))
 (symbol
  (lib_id "Connector_Generic:Conn_01x02")
  (at 106.68 162.56 0)
  (unit 1)
  (body_style 1)
  (exclude_from_sim no)
  (in_bom yes)
  (on_board yes)
  (in_pos_files yes)
  (dnp no)
  (fields_autoplaced yes)
  (property "Reference" "J1" (at 109.22 162.5599 0) (show_name no) (do_not_autoplace no) (effects (font (size 1.27 1.27)) (justify left)))
  (property "Value" "Conn_01x02" (at 109.22 165.0999 0) (show_name no) (do_not_autoplace no) (effects (font (size 1.27 1.27)) (justify left)))
  (property "Footprint" "Connector_PinHeader_2.54mm:PinHeader_1x02_P2.54mm_Vertical" (at 106.68 162.56 0) (hide yes) (show_name no) (do_not_autoplace no) (effects (font (size 1.27 1.27))))
  (property "Datasheet" "" (at 106.68 162.56 0) (hide yes) (show_name no) (do_not_autoplace no) (effects (font (size 1.27 1.27))))
  (property "Description" "Generic connector, single row, 01x02, script generated (kicad-library-utils/schlib/autogen/connector/)" (at 106.68 162.56 0) (hide yes) (show_name no) (do_not_autoplace no) (effects (font (size 1.27 1.27))))
  (pin "2")
  (pin "1"))
 (symbol
  (lib_id "Device:C_Polarized")
  (at 128.27 113.03 0)
  (unit 1)
  (body_style 1)
  (exclude_from_sim no)
  (in_bom yes)
  (on_board yes)
  (in_pos_files yes)
  (dnp no)
  (fields_autoplaced yes)
  (property "Reference" "C2" (at 132.08 110.8709 0) (show_name no) (do_not_autoplace no) (effects (font (size 1.27 1.27)) (justify left)))
  (property "Value" "C_Polarized" (at 132.08 113.4109 0) (show_name no) (do_not_autoplace no) (effects (font (size 1.27 1.27)) (justify left)))
  (property "Footprint" "Capacitor_THT:CP_Radial_D5.0mm_P2.00mm" (at 129.2352 116.84 0) (hide yes) (show_name no) (do_not_autoplace no) (effects (font (size 1.27 1.27))))
  (property "Datasheet" "" (at 128.27 113.03 0) (hide yes) (show_name no) (do_not_autoplace no) (effects (font (size 1.27 1.27))))
  (property "Description" "Polarized capacitor" (at 128.27 113.03 0) (hide yes) (show_name no) (do_not_autoplace no) (effects (font (size 1.27 1.27))))
  (pin "2")
  (pin "1"))
 (symbol
  (lib_id "power:VCC")
  (at 160.02 132.08 0)
  (unit 1)
  (body_style 1)
  (exclude_from_sim no)
  (in_bom yes)
  (on_board yes)
  (in_pos_files yes)
  (dnp no)
  (fields_autoplaced yes)
  (property "Reference" "#PWR07" (at 160.02 135.89 0) (hide yes) (show_name no) (do_not_autoplace no) (effects (font (size 1.27 1.27))))
  (property "Value" "VCC" (at 160.02 127 0) (show_name no) (do_not_autoplace no) (effects (font (size 1.27 1.27))))
  (property "Footprint" "" (at 160.02 132.08 0) (hide yes) (show_name no) (do_not_autoplace no) (effects (font (size 1.27 1.27))))
  (property "Datasheet" "" (at 160.02 132.08 0) (hide yes) (show_name no) (do_not_autoplace no) (effects (font (size 1.27 1.27))))
  (property "Description" "Power symbol creates a global label with name \"VCC\"" (at 160.02 132.08 0) (hide yes) (show_name no) (do_not_autoplace no) (effects (font (size 1.27 1.27))))
  (pin "1"))
 (symbol
  (lib_id "power:VCC")
  (at 85.09 30.48 0)
  (unit 1)
  (body_style 1)
  (exclude_from_sim no)
  (in_bom yes)
  (on_board yes)
  (in_pos_files yes)
  (dnp no)
  (fields_autoplaced yes)
  (property "Reference" "#PWR01" (at 85.09 34.29 0) (hide yes) (show_name no) (do_not_autoplace no) (effects (font (size 1.27 1.27))))
  (property "Value" "VCC" (at 85.09 25.4 0) (show_name no) (do_not_autoplace no) (effects (font (size 1.27 1.27))))
  (property "Footprint" "" (at 85.09 30.48 0) (hide yes) (show_name no) (do_not_autoplace no) (effects (font (size 1.27 1.27))))
  (property "Datasheet" "" (at 85.09 30.48 0) (hide yes) (show_name no) (do_not_autoplace no) (effects (font (size 1.27 1.27))))
  (property "Description" "Power symbol creates a global label with name \"VCC\"" (at 85.09 30.48 0) (hide yes) (show_name no) (do_not_autoplace no) (effects (font (size 1.27 1.27))))
  (pin "1"))
 (symbol
  (lib_id "Device:R")
  (at 85.09 52.07 0)
  (unit 1)
  (body_style 1)
  (exclude_from_sim no)
  (in_bom yes)
  (on_board yes)
  (in_pos_files yes)
  (dnp no)
  (fields_autoplaced yes)
  (property "Reference" "R1" (at 87.63 50.7999 0) (show_name no) (do_not_autoplace no) (effects (font (size 1.27 1.27)) (justify left)))
  (property "Value" "R" (at 87.63 53.3399 0) (show_name no) (do_not_autoplace no) (effects (font (size 1.27 1.27)) (justify left)))
  (property "Footprint" "Resistor_THT:R_Axial_DIN0207_L6.3mm_D2.5mm_P7.62mm_Horizontal" (at 83.312 52.07 90) (hide yes) (show_name no) (do_not_autoplace no) (effects (font (size 1.27 1.27))))
  (property "Datasheet" "" (at 85.09 52.07 0) (hide yes) (show_name no) (do_not_autoplace no) (effects (font (size 1.27 1.27))))
  (property "Description" "Resistor" (at 85.09 52.07 0) (hide yes) (show_name no) (do_not_autoplace no) (effects (font (size 1.27 1.27))))
  (pin "1")
  (pin "2"))
 (symbol
  (lib_id "Device:R")
  (at 149.86 132.08 0)
  (unit 1)
  (body_style 1)
  (exclude_from_sim no)
  (in_bom yes)
  (on_board yes)
  (in_pos_files yes)
  (dnp no)
  (fields_autoplaced yes)
  (property "Reference" "R4" (at 152.4 130.8099 0) (show_name no) (do_not_autoplace no) (effects (font (size 1.27 1.27)) (justify left)))
  (property "Value" "R" (at 152.4 133.3499 0) (show_name no) (do_not_autoplace no) (effects (font (size 1.27 1.27)) (justify left)))
  (property "Footprint" "Resistor_THT:R_Axial_DIN0207_L6.3mm_D2.5mm_P7.62mm_Horizontal" (at 148.082 132.08 90) (hide yes) (show_name no) (do_not_autoplace no) (effects (font (size 1.27 1.27))))
  (property "Datasheet" "" (at 149.86 132.08 0) (hide yes) (show_name no) (do_not_autoplace no) (effects (font (size 1.27 1.27))))
  (property "Description" "Resistor" (at 149.86 132.08 0) (hide yes) (show_name no) (do_not_autoplace no) (effects (font (size 1.27 1.27))))
  (pin "2")
  (pin "1"))
 (symbol
  (lib_id "power:VCC")
  (at 88.9 161.29 0)
  (unit 1)
  (body_style 1)
  (exclude_from_sim no)
  (in_bom yes)
  (on_board yes)
  (in_pos_files yes)
  (dnp no)
  (fields_autoplaced yes)
  (property "Reference" "#PWR08" (at 88.9 165.1 0) (hide yes) (show_name no) (do_not_autoplace no) (effects (font (size 1.27 1.27))))
  (property "Value" "VCC" (at 88.9 156.21 0) (show_name no) (do_not_autoplace no) (effects (font (size 1.27 1.27))))
  (property "Footprint" "" (at 88.9 161.29 0) (hide yes) (show_name no) (do_not_autoplace no) (effects (font (size 1.27 1.27))))
  (property "Datasheet" "" (at 88.9 161.29 0) (hide yes) (show_name no) (do_not_autoplace no) (effects (font (size 1.27 1.27))))
  (property "Description" "Power symbol creates a global label with name \"VCC\"" (at 88.9 161.29 0) (hide yes) (show_name no) (do_not_autoplace no) (effects (font (size 1.27 1.27))))
  (pin "1"))
 (symbol
  (lib_id "Device:R")
  (at 54.61 134.62 0)
  (unit 1)
  (body_style 1)
  (exclude_from_sim no)
  (in_bom yes)
  (on_board yes)
  (in_pos_files yes)
  (dnp no)
  (fields_autoplaced yes)
  (property "Reference" "R3" (at 57.15 133.3499 0) (show_name no) (do_not_autoplace no) (effects (font (size 1.27 1.27)) (justify left)))
  (property "Value" "R" (at 57.15 135.8899 0) (show_name no) (do_not_autoplace no) (effects (font (size 1.27 1.27)) (justify left)))
  (property "Footprint" "Resistor_THT:R_Axial_DIN0207_L6.3mm_D2.5mm_P7.62mm_Horizontal" (at 52.832 134.62 90) (hide yes) (show_name no) (do_not_autoplace no) (effects (font (size 1.27 1.27))))
  (property "Datasheet" "" (at 54.61 134.62 0) (hide yes) (show_name no) (do_not_autoplace no) (effects (font (size 1.27 1.27))))
  (property "Description" "Resistor" (at 54.61 134.62 0) (hide yes) (show_name no) (do_not_autoplace no) (effects (font (size 1.27 1.27))))
  (pin "1")
  (pin "2"))
 (symbol
  (lib_id "power:PWR_FLAG")
  (at 96.52 162.56 0)
  (unit 1)
  (body_style 1)
  (exclude_from_sim no)
  (in_bom yes)
  (on_board yes)
  (in_pos_files yes)
  (dnp no)
  (fields_autoplaced yes)
  (property "Reference" "#FLG01" (at 96.52 160.655 0) (hide yes) (show_name no) (do_not_autoplace no) (effects (font (size 1.27 1.27))))
  (property "Value" "PWR_FLAG" (at 96.52 157.48 0) (show_name no) (do_not_autoplace no) (effects (font (size 1.27 1.27))))
  (property "Footprint" "" (at 96.52 162.56 0) (hide yes) (show_name no) (do_not_autoplace no) (effects (font (size 1.27 1.27))))
  (property "Datasheet" "" (at 96.52 162.56 0) (hide yes) (show_name no) (do_not_autoplace no) (effects (font (size 1.27 1.27))))
  (property "Description" "Special symbol for telling ERC where power comes from" (at 96.52 162.56 0) (hide yes) (show_name no) (do_not_autoplace no) (effects (font (size 1.27 1.27))))
  (pin "1"))
 (symbol
  (lib_id "power:VCC")
  (at 48.26 135.89 0)
  (unit 1)
  (body_style 1)
  (exclude_from_sim no)
  (in_bom yes)
  (on_board yes)
  (in_pos_files yes)
  (dnp no)
  (fields_autoplaced yes)
  (property "Reference" "#PWR06" (at 48.26 139.7 0) (hide yes) (show_name no) (do_not_autoplace no) (effects (font (size 1.27 1.27))))
  (property "Value" "VCC" (at 48.26 130.81 0) (show_name no) (do_not_autoplace no) (effects (font (size 1.27 1.27))))
  (property "Footprint" "" (at 48.26 135.89 0) (hide yes) (show_name no) (do_not_autoplace no) (effects (font (size 1.27 1.27))))
  (property "Datasheet" "" (at 48.26 135.89 0) (hide yes) (show_name no) (do_not_autoplace no) (effects (font (size 1.27 1.27))))
  (property "Description" "Power symbol creates a global label with name \"VCC\"" (at 48.26 135.89 0) (hide yes) (show_name no) (do_not_autoplace no) (effects (font (size 1.27 1.27))))
  (pin "1"))
 (sheet_instances
  (path ""
   (page "1")))
 (embedded_fonts no))
